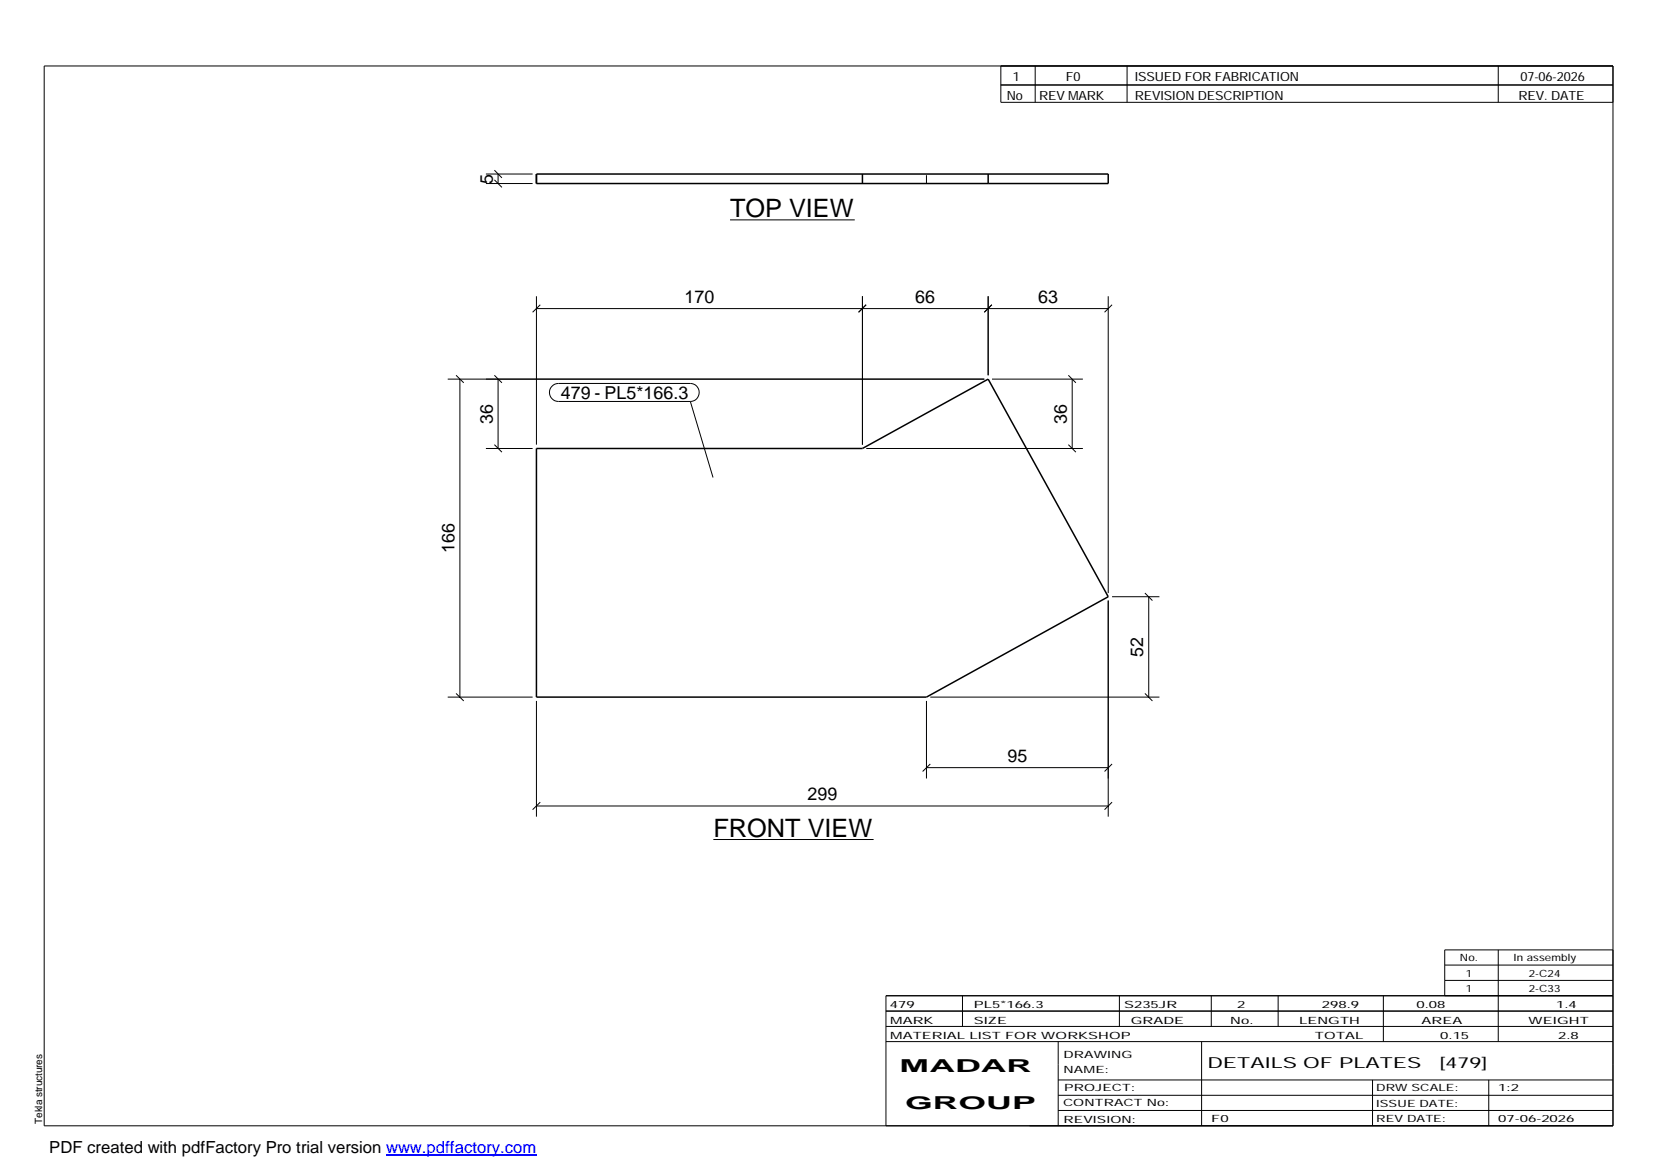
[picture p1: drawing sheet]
<svg xmlns="http://www.w3.org/2000/svg" width="420mm" height="297mm" viewBox="0 0 420 297" stroke-linecap="round" stroke-linejoin="round" font-family="sans-serif">
<path d="M136.2 44.2h145.1v2.4h-145.1zM218.9 44.2v2.4M250.9 44.2v2.4M136.2 113.9h82.7l32-17.6 30.4 55.2-46.1 25.5h-99z" fill="none" stroke="#000" stroke-width=".38"/>
<path d="M235.2 46.6v-2.4" fill="none" stroke="#000" stroke-width=".25" stroke-dasharray="2.1 2.1" stroke-linecap="butt"/>
<g fill="none" stroke="#000" stroke-width=".25">
<path d="M11.2 16.7h398.3v269.1h-398.3zM254.1 16.7v9.3h155.4M262.8 16.7v9.3M286.1 16.7v9.3M380.4 16.7v9.3M254.1 21.6h155.4M123.4 46.6h11.8M123.4 44.2h11.8M125.5 45.7l1.9 1.9M125.5 43.2l1.9 2M126.4 44.2v2.4M185.3 55.8h31.7"/>
<path d="M136.2 75.2v37.7M136.2 78.3h145.1M137.2 77.4l-2 1.9M218.9 75.2v37.7M219.9 77.4l-1.9 1.9M250.9 75.2v20.1M251.8 77.4l-1.9 1.9M281.3 75.2v75.4M282.3 77.4l-1.9 1.9M113.7 96.3h136.2M115.8 95.3l1.9 1.9M116.8 96.3v80.7"/>
<path d="M125.5 95.3l1.9 1.9M126.4 96.3v17.6M140.2 98l.7-.5 .9-.1h33.5a2.29 2.29 0 0 1 2.2 2.2 2.29 2.29 0 0 1-2.2 2.3h-33.5a2.28 2.28 0 0 1-2.1-1.4 2.28 2.28 0 0 1 .5-2.5zM251.8 96.3h23.1M271.2 95.3l1.9 1.9M272.2 96.3v17.6M123.4 113.9h11.8M125.5 112.9l1.9 1.9M175.3 101.9l5.7 19.3M219.9 113.9h55M271.2 112.9l1.9 1.9M281.3 152.5v54.8"/>
<path d="M282.3 151.5h12M290.7 150.6l1.9 1.9M291.6 151.5v25.5M113.7 177h21.5M115.8 176.1l1.9 1.9M136.2 178v29.3M235.2 178v19.6M236.2 177h58.1M290.7 176.1l1.9 1.9M235.2 194.9h46.1M236.2 194l-2 1.9M282.3 194l-1.9 1.9"/>
<path d="M136.2 204.6h145.1M137.2 203.7l-2 1.9M181.1 213.1h40.7M282.3 203.7l-1.9 1.9M224.9 256.7h184.6M244.3 252.8v7.8M284.2 252.8v7.8M307.5 252.8v7.8M324.5 252.8v7.8M351.2 252.8v11.6M366.8 245h42.7M366.8 248.9h42.7"/>
<path d="M380.4 241.2v23.2M409.5 241.2h-42.7v11.6M409.5 252.8h-184.6v33M224.9 264.4h184.6M224.9 260.6h184.6M268.6 264.4v21.4M268.6 274.2h140.9M268.6 278.1h140.9M305.1 264.4v21.4M348.4 274.2v11.6M378 274.2v11.6M268.6 281.9h140.9"/>
</g>
<path d="M98 293.3h38.2" fill="none" stroke="#00f" stroke-width=".3"/>
<g font-size="6.4">
<text x="185.3" y="55.1">TOP VIEW</text>
<text x="181.1" y="212.4">FRONT VIEW</text>
</g>
<g font-size="4.5">
<text x="125.1" y="46.6" transform="rotate(-90 125.1 46.6)">5</text>
<text x="173.8" y="76.9">170</text>
<text x="232.4" y="76.9">66</text>
<text x="263.6" y="76.9">63</text>
<text x="142.4" y="101.3">479 - PL5*166.3</text>
<text x="125.1" y="107.6" transform="rotate(-90 125.1 107.6)">36</text>
<text x="270.8" y="107.6" transform="rotate(-90 270.8 107.6)">36</text>
<text x="115.4" y="140.4" transform="rotate(-90 115.4 140.4)">166</text>
<text x="290.2" y="166.8" transform="rotate(-90 290.2 166.8)">52</text>
<text x="255.8" y="193.5">95</text>
<text x="205" y="203.2">299</text>
<text x="228.4" y="272.3">MADAR</text>
<text x="229.8" y="281.6">GROUP</text>
</g>
<text font-size="4.2" x="12.5" y="292.7">PDF created with pdfFactory Pro trial version www.pdffactory.com</text>
<g font-size="3.9">
<text x="306.5" y="271.3">DETAILS OF PLATES</text>
<text x="365.4" y="271.3">[479]</text>
</g>
<g font-size="3.2">
<text x="257.1" y="20.5">1</text>
<text x="270.6" y="20.5">F0</text>
<text x="288.1" y="20.5">ISSUED FOR FABRICATION</text>
<text x="386" y="20.5">07-06-2026</text>
<text x="255.6" y="25.5">No</text>
<text x="263.8" y="25.5">REV MARK</text>
<text x="288.1" y="25.5">REVISION DESCRIPTION</text>
<text x="385.5" y="25.5">REV. DATE</text>
</g>
<g font-size="2.5">
<text x="370.6" y="244.1">No.</text>
<text x="384.3" y="244.1">In assembly</text>
<text x="372.1" y="247.9">1</text>
<text x="372.1" y="251.8">1</text>
<text x="388.1" y="247.9">2-C24</text>
<text x="388.1" y="251.8">2-C33</text>
<text x="225.9" y="255.9">479</text>
<text x="247.3" y="255.9">PL5*166.3</text>
<text x="285.4" y="255.9">S235JR</text>
<text x="314.1" y="255.9">2</text>
<text x="335.6" y="255.9">298.9</text>
<text x="359.6" y="255.9">0.08</text>
<text x="395.1" y="255.9">1.4</text>
<text x="226" y="263.7">MATERIAL LIST FOR WORKSHOP</text>
<text x="226" y="259.9">MARK</text>
<text x="247.2" y="259.9">SIZE</text>
<text x="287.1" y="259.9">GRADE</text>
<text x="312.3" y="259.9">No.</text>
<text x="329.8" y="259.9">LENGTH</text>
<text x="333.8" y="263.7">TOTAL</text>
<text x="360.9" y="259.9">AREA</text>
<text x="365.6" y="263.7">0.15</text>
<text x="388.1" y="259.9">WEIGHT</text>
<text x="395.6" y="263.7">2.8</text>
<text x="270" y="268.5">DRAWING</text>
<text x="270" y="272.5">NAME:</text>
<text x="269.9" y="280.9">CONTRACT No:</text>
<text x="270.2" y="277">PROJECT:</text>
<text x="349.4" y="277.1">DRW SCALE:</text>
<text x="349.4" y="281">ISSUE DATE:</text>
<text x="380.4" y="277.1">1:2</text>
<text x="10.7" y="285.4" transform="rotate(-90 10.7 285.4)">Tekla structures</text>
<text x="270" y="285">REVISION:</text>
<text x="307.5" y="284.8">F0</text>
<text x="349.4" y="284.8">REV DATE:</text>
<text x="380.4" y="284.8">07-06-2026</text>
</g>
</svg>
